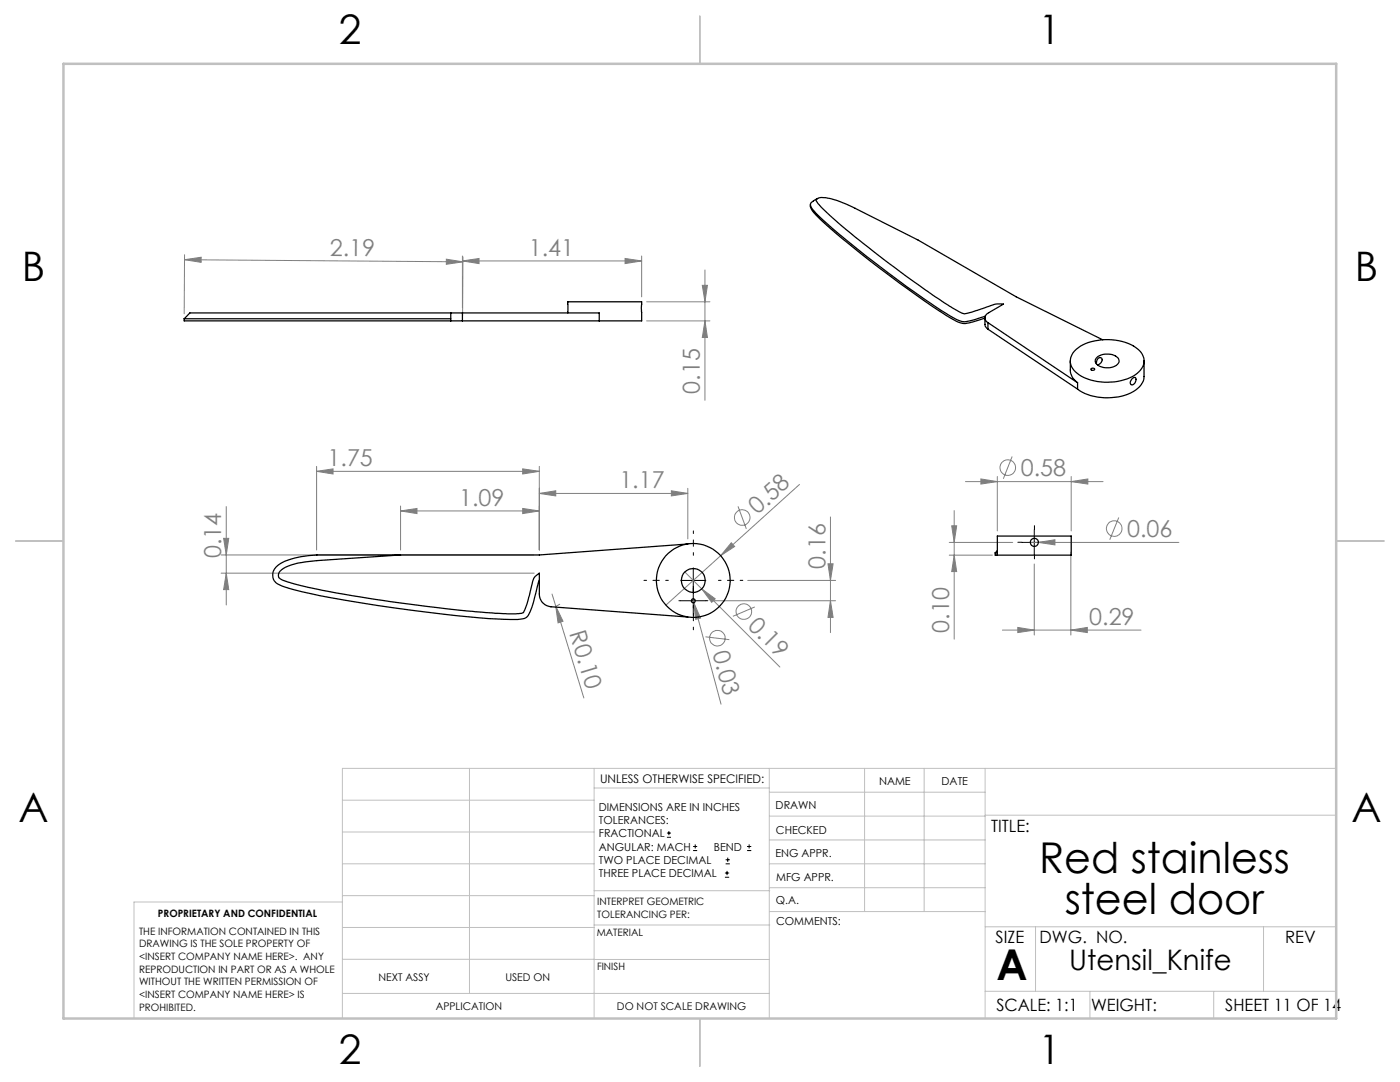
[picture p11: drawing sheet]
<svg xmlns="http://www.w3.org/2000/svg" width="279mm" height="216mm" viewBox="0 0 279 216" stroke-linecap="round" stroke-linejoin="round" font-family="sans-serif">
<g fill="none" stroke="#808080" stroke-width=".2">
<path d="M36.8 50.8v11.8M36.8 51.8l55.6 .4M36.8 51.8l3.3-.5v1.1zM89.1 51.7l3.3 .5-3.3 .5zM92.3 52.1l3.3-.5v1zM92.3 51.1v10.4M92.3 52.1h35.8M92.4 51.3l-.1 11.7M124.7 51.6l3.4 .5-3.4 .5zM128.1 51.1v8.1M140.2 56.9h1l-.5 3.3zM140.7 53.9v26"/>
<path d="M129 60.2h12.7M129 64h12.7M140.7 64l.5 3.3h-1zM63.2 94.1l3.3-.5v1zM63.2 93.1v16.6M63.2 94.1h44.4M104.3 93.6l3.3 .5-3.3 .5zM107.6 98.5l3.3-.6v1.1zM107.6 93.1v16.6M107.6 98.5h29.7M134 97.9l3.3 .6-3.3 .5zM137.3 97.4v10.1"/>
<path d="M159.6 96.7l-26.7 24.1M192.7 96.1h27.4M195.8 95.6l3.2 .5-3.2 .5zM199 95.1v10.8M202 91.1l-1.8 4.4M213.8 96.1l3.3-.5v1zM213.8 95.1v10.8M44.1 114.4h62.5M44.1 110.7h62.5M44.6 107.4h1l-.4 3.3zM45.2 114.4l.4 3.3h-1zM45.2 101.1v19.6"/>
<path d="M79.9 102l3.3-.5v1zM79.9 101v8.7M79.9 102h27.7M104.3 101.5l3.3 .5-3.3 .5zM110.2 118.5l.7 2.5M136.7 114.1l18.9 19M138.3 119.5l.2 .8M140.1 117.5l2.6 2-.7 .7zM142.2 119.9h24.6M145.9 108.3l.7 .7-2.8 1.9zM147.3 101l1.6 4.5M149.2 115.8h17.6"/>
<path d="M165.2 112.5h1.1l-.6 3.3zM165.7 119.9l.6 3.3h-1.1zM165.7 103.2v23M189.4 108.2h12.7M189.4 110.8h8.6M189.9 104.9h1l-.5 3.3zM190.4 110.8l.5 3.3h-1zM190.4 101.9v25.6M205.6 108.2h29.7M206.4 112.5v14.2M207.2 108.2l3.3-.5v1zM213.7 110.2v16.5"/>
<path d="M223.3 103.3l-1.8 4.4M110.9 121l1.5 3-1 .3zM110.9 121l5.6 18.3M111.8 120.5l-.9 .5M138.5 120.3l1.3 3-1 .3zM138.5 120.3l5.4 20.2M140.8 127.1l4.8 .5M150.6 121.1l-4.3 1.9M200.1 125.7h27.6M203.1 125.2l3.3 .5-3.3 .5zM213.7 125.7l3.3-.5v1z"/>
<circle cx="201.1" cy="93.3" r="1.55"/>
<circle cx="148.1" cy="103.3" r="1.56"/>
<circle cx="222.4" cy="105.5" r="1.55"/>
<circle cx="143.2" cy="127.3" r="1.55"/>
<circle cx="148.5" cy="122" r="1.56"/>
</g>
<g fill="none" stroke="#000" stroke-width=".2">
<path d="M135.9 115.8h5M135.9 119.9h5M138.4 113.3v9.1M203.9 108.2h5M206.4 105.7v5M133.1 167.1h.8M133.1 166.2h.8M133.5 165.8v.9M138.3 169.7h.8M138.3 168.9h.8M138.7 168.5v.8M144.7 175h.8"/>
<path d="M144.7 174.2h.8M144.8 172.4h.9M144.8 171.6h.9M145.1 173.8v.8M145.2 171.1v.9M149.1 169.7h.8M149.1 168.9h.8M149.5 168.5v.8"/>
</g>
<path d="M135.9 119.9h-.4M138.4 117.4v-.4M140.9 119.9h.4M203.9 108.2h-.8M206.4 105.7v-.8M206.4 110.7v.8M208.9 108.2h.9M138.4 122.4v.4" fill="none" stroke="#000" stroke-width=".2" stroke-dasharray="15.2 1.3 1.3 1.3"/>
<path d="M133.4 115.8h-4.9M138.4 110.8v-4.9M143.4 115.8h4.8M138.4 120.8v4.9" fill="none" stroke="#000" stroke-width=".2" stroke-dasharray="15.2 1.3 1.3 1.3" stroke-dashoffset="14.7"/>
<g fill="none" stroke="#c0c0c0" stroke-width=".2">
<path d="M68.3 159.7h50.3M93.7 153.3v44.9M118.6 153.3v49.9M118.6 157.2h34.9M153.5 153.3v49.9M153.5 158.1h43.1M172.5 153.3v28.6M184.4 153.3v28.6M196.6 153.3v49.9M266.7 153.3h-198.4v49.9M68.3 178.7h50.3M68.3 172.4h50.3"/>
<path d="M68.3 166h50.3M68.3 180h-41.6v23.2M118.6 177.7h35M153.5 167.6h43.1M153.5 162.8h43.1M153.5 172.4h43.1M153.5 177.1h43.1M196.6 162.7h70.1M68.3 198.2h85.2M68.3 191.4l85.2 .1M68.3 185.1h50.3M118.6 184.6h35"/>
<path d="M153.6 181.9h43M196.6 197.8h70.1M196.6 184.9h70.1M206.7 184.9v12.9M217.5 197.8v5.4M242.2 197.8v5.4M252.2 184.9v12.9"/>
</g>
<path d="M139.7 3.2v9.5M3.1 107.9h9.6M266.7 107.9h9.5M139.7 203.2v9.6" fill="none" stroke="#c0c0c0" stroke-width=".25"/>
<path d="M12.7 12.7h254v190.5h-254z" fill="none" stroke="#c0c0c0" stroke-width=".5"/>
<g fill="#808080">
<path d="M145.9 108.3l.7 .7-2.8 1.9z"/>
<path d="M138.5 120.3l1.3 3-1 .3z"/>
<path d="M110.9 121l1.5 3-1 .3z"/>
<path d="M140.1 117.5l2.6 2-.7 .7z"/>
<path d="M207.2 108.2l3.3-.5v1z"/>
<path d="M104.3 101.5l3.3 .5-3.3 .5zM79.9 102l3.3-.5v1zM213.8 96.1l3.3-.5v1zM195.8 95.6l3.2 .5-3.2 .5z"/>
<path d="M107.6 98.5l3.3-.6v1.1zM134 97.9l3.3 .6-3.3 .5zM63.2 94.1l3.3-.5v1zM104.3 93.6l3.3 .5-3.3 .5zM92.3 52.1l3.3-.5v1zM124.7 51.6l3.4 .5-3.4 .5zM203.1 125.2l3.3 .5-3.3 .5zM213.7 125.7l3.3-.5v1z"/>
<path d="M45.2 114.4l.4 3.3h-1zM44.6 107.4h1l-.4 3.3z"/>
<path d="M165.7 119.9l.6 3.3h-1.1zM165.2 112.5h1.1l-.6 3.3z"/>
<path d="M140.2 56.9h1l-.5 3.3zM140.7 64l.5 3.3h-1zM189.9 104.9h1l-.5 3.3zM190.4 110.8l.5 3.3h-1z"/>
<path d="M36.8 51.8l3.3-.5v1.1zM89.1 51.7l3.3 .5-3.3 .5z"/>
</g>
<g fill="none" stroke="#000" stroke-width=".25">
<path d="M163.2 39.6l-.9 .5a.92 .92 0 0 0-.6 .7 .92 .92 0 0 0 .4 .9 82.4 82.4 0 0 0 10.8 9.4 162.5 162.5 0 0 0 17.8 12.5 3.8 3.8 0 0 0 3.7 .2l2.2-.7M161.7 40.9v.3M161.7 41.2v.1a13.3 13.3 0 0 0 4 4.2 201.4 201.4 0 0 0 25.1 18.6 3.8 3.8 0 0 0 3.5 .1l2.3-.7M36.8 63.6h53.2M36.8 63.6v.4h53.2M90 62.4h-52.1l-1.1 1.2M90 62.4h2.3M90 64h2.3M90 62.4v1.6M92.3 62.4h27.3v1.6M92.3 62.4v1.6M92.3 64h27.3"/>
<path d="M113.3 62.4v-2.2h14.8v3.8h-8.5M196.6 63.4v1.7l.6 .6M197.2 64.4a1.07 1.07 0 0 1-.6-1.1 1.07 1.07 0 0 1 .7-.9l3-1.7a9.8 9.8 0 0 0-4.7 1l-2.2 .7a2.48 2.48 0 0 1-2.6-.6l-3.2-2a205.1 205.1 0 0 1-23.6-18.3l-.9-1.1a.51 .51 0 0 1-.2-.6 .51 .51 0 0 1 .5-.3 10.9 10.9 0 0 1 5.8 1.4l14 7 19.6 11.3 17.3 8.6M197.2 64.4l17.9 12M197.2 64.4v1.3M197.2 65.7l17.9 11.9M213.6 72a5 5 0 0 0 .3 2.9l.4 .8 .8 .7M214.4 70.1a10 10 0 0 1 8.8-2.1 6.3 6.3 0 0 1 4.9 3.1 3.1 3.1 0 0 1-1.6 3.7 11.2 11.2 0 0 1-11.4-.2 2.85 2.85 0 0 1-.7-4.5zM215.1 76.4v1.2M217.7 73.6a.4 .4 0 0 1 .4-.1 .4 .4 0 0 1 .3 .3 .4 .4 0 0 1-.4 .1 .4 .4 0 0 1-.3-.3zM218.8 72.6v-.1a.87 .87 0 0 1 1-1.1 1.04 1.04 0 0 1-.8 1.4M218.9 71.3a3.3 3.3 0 0 1 4.3 .3 1.22 1.22 0 0 1-1 1.6 3.2 3.2 0 0 1-3.5-.8l-.1-.7z"/>
<path d="M225.9 75.6a.45 .45 0 0 1 .7-.2 .45 .45 0 0 1 .1 .7 .62 .62 0 0 1-.4 .6 .62 .62 0 0 1-.7-.1v-.5zM228.3 72v3.1a4 4 0 0 1-2.7 3.3 11.2 11.2 0 0 1-10.5-.8M63.2 110.7a15 15 0 0 0-7.7 2.1 2.26 2.26 0 0 0-1.1 2.3 2.26 2.26 0 0 0 1.9 1.8 76.3 76.3 0 0 0 12.6 2.9 269.3 269.3 0 0 0 32.9 3.8h1.5l1.4-.2a1.85 1.85 0 0 0 1.1-1.3l.7-1.9 1.1-4.4M63.2 110.7h.1M79.9 110.7l-16.6 1.2a14.2 14.2 0 0 0-7 1.7 1.24 1.24 0 0 0-.6 1.7l.5 .4 1.1 .4a169.4 169.4 0 0 0 24.1 4.4l1.9 .3a199.2 199.2 0 0 0 18 1.7 6.1 6.1 0 0 0 3.2-.3l.1-.2a31.3 31.3 0 0 0 1.7-6.1l.5-.9 .8-.6v4.1a2.5 2.5 0 0 0 2.4 2.6l27.3 2M137.3 108.5l-29.7 2.2h-44.4M198.6 110.3h.4M198.6 110.3v.5h.4M199 107h14.8v3.8h-14.8zM199 109.9l-.4 .4"/>
<circle cx="138.3" cy="119.9" r=".39"/>
<circle cx="138.4" cy="115.8" r="2.38"/>
<circle cx="138.4" cy="115.8" r="7.4"/>
<circle cx="206.4" cy="108.2" r=".8"/>
</g>
<g font-size="8.5">
<text x="207.4" y="174.2">Red stainless</text>
<text x="212.5" y="182.3">steel door</text>
<text x="198.9" y="195.5">A</text>
</g>
<g font-size="8.1">
<text x="67.6" y="8.9">2</text>
<text x="207.3" y="8.9">1</text>
<text x="4.4" y="56.2">B</text>
<text x="270.4" y="56.2">B</text>
<text x="3.7" y="164.1">A</text>
<text x="269.7" y="164.1">A</text>
<text x="67.6" y="212.4">2</text>
<text x="207.3" y="212.4">1</text>
</g>
<text font-size="5.6" x="213.4" y="193.5">Utensil_Knife</text>
<g font-size="4.7" fill="#808080">
<text x="65.8" y="51">2.19</text>
<text x="105.5" y="51.1">1.41</text>
<text x="139.7" y="78.6" transform="rotate(-90 139.7 78.6)">0.15</text>
<text x="65.4" y="93">1.75</text>
<text x="203.7" y="95">0.58</text>
<text x="91.6" y="100.9">1.09</text>
<text x="123.6" y="97.4">1.17</text>
<text x="151.2" y="102.8" transform="rotate(-42 151.2 102.8)">0.58</text>
<text x="225" y="107.2">0.06</text>
<text x="44.2" y="111.4" transform="rotate(-90 44.2 111.4)">0.14</text>
<text x="164.8" y="113.5" transform="rotate(-90 164.8 113.5)">0.16</text>
<text x="149.1" y="125" transform="rotate(45 149.1 125)">0.19</text>
<text x="217.4" y="124.7">0.29</text>
<text x="113.6" y="126.4" transform="rotate(73 113.6 126.4)">R0.10</text>
<text x="142.2" y="130.2" transform="rotate(75 142.2 130.2)">0.03</text>
<text x="189.4" y="126.2" transform="rotate(-90 189.4 126.2)">0.10</text>
</g>
<g font-size="3.4">
<text x="197.8" y="166">TITLE:</text>
<text x="198.7" y="188.1">SIZE</text>
<text x="207.5" y="188.1">DWG. NO.</text>
<text x="256.5" y="188.2">REV</text>
<text x="198.8" y="201.7">SCALE: 1:1</text>
<text x="217.7" y="201.8">WEIGHT:</text>
<text x="244.5" y="201.7">SHEET 11 OF 14</text>
</g>
<text font-size="2.4" x="119.8" y="156.2">UNLESS OTHERWISE SPECIFIED:</text>
<g font-size="2.2">
<text x="119.5" y="161.8">DIMENSIONS ARE IN INCHES</text>
<text x="154.8" y="161.4">DRAWN</text>
<text x="175.4" y="156.6">NAME</text>
<text x="187.9" y="156.7">DATE</text>
<text x="119.5" y="164.4">TOLERANCES:</text>
<text x="119.5" y="167.1">FRACTIONAL</text>
<text x="154.9" y="166.3">CHECKED</text>
<text x="119.5" y="169.7">ANGULAR: MACH</text>
<text x="119.5" y="172.4">TWO PLACE DECIMAL</text>
<text x="142.5" y="169.7">BEND</text>
<text x="154.8" y="171">ENG APPR.</text>
<text x="119.5" y="175">THREE PLACE DECIMAL</text>
<text x="154.9" y="175.7">MFG APPR.</text>
<text x="154.9" y="180.4">Q.A.</text>
<text x="154.9" y="184.6">COMMENTS:</text>
</g>
<g font-size="2.1">
<text x="75.5" y="195.7">NEXT ASSY</text>
<text x="100.9" y="195.7">USED ON</text>
<text x="86.9" y="201.5">APPLICATION</text>
<text x="123.1" y="201.6">DO NOT SCALE DRAWING</text>
</g>
<g font-size="2">
<text x="31.5" y="182.9">PROPRIETARY AND CONFIDENTIAL</text>
<text x="119.2" y="180.6">INTERPRET GEOMETRIC</text>
<text x="119.2" y="183.1">TOLERANCING PER:</text>
<text x="27.8" y="186.5">THE INFORMATION CONTAINED IN THIS</text>
<text x="27.8" y="189">DRAWING IS THE SOLE PROPERTY OF</text>
<text x="27.8" y="191.6">&lt;INSERT COMPANY NAME HERE&gt;. ANY</text>
<text x="119.1" y="186.7">MATERIAL</text>
<text x="27.8" y="194.1">REPRODUCTION IN PART OR AS A WHOLE</text>
<text x="27.8" y="196.6">WITHOUT THE WRITTEN PERMISSION OF</text>
<text x="119.1" y="193.5">FINISH</text>
<text x="27.8" y="199.1">&lt;INSERT COMPANY NAME HERE&gt; IS</text>
<text x="27.8" y="201.7">PROHIBITED.</text>
</g>
</svg>
